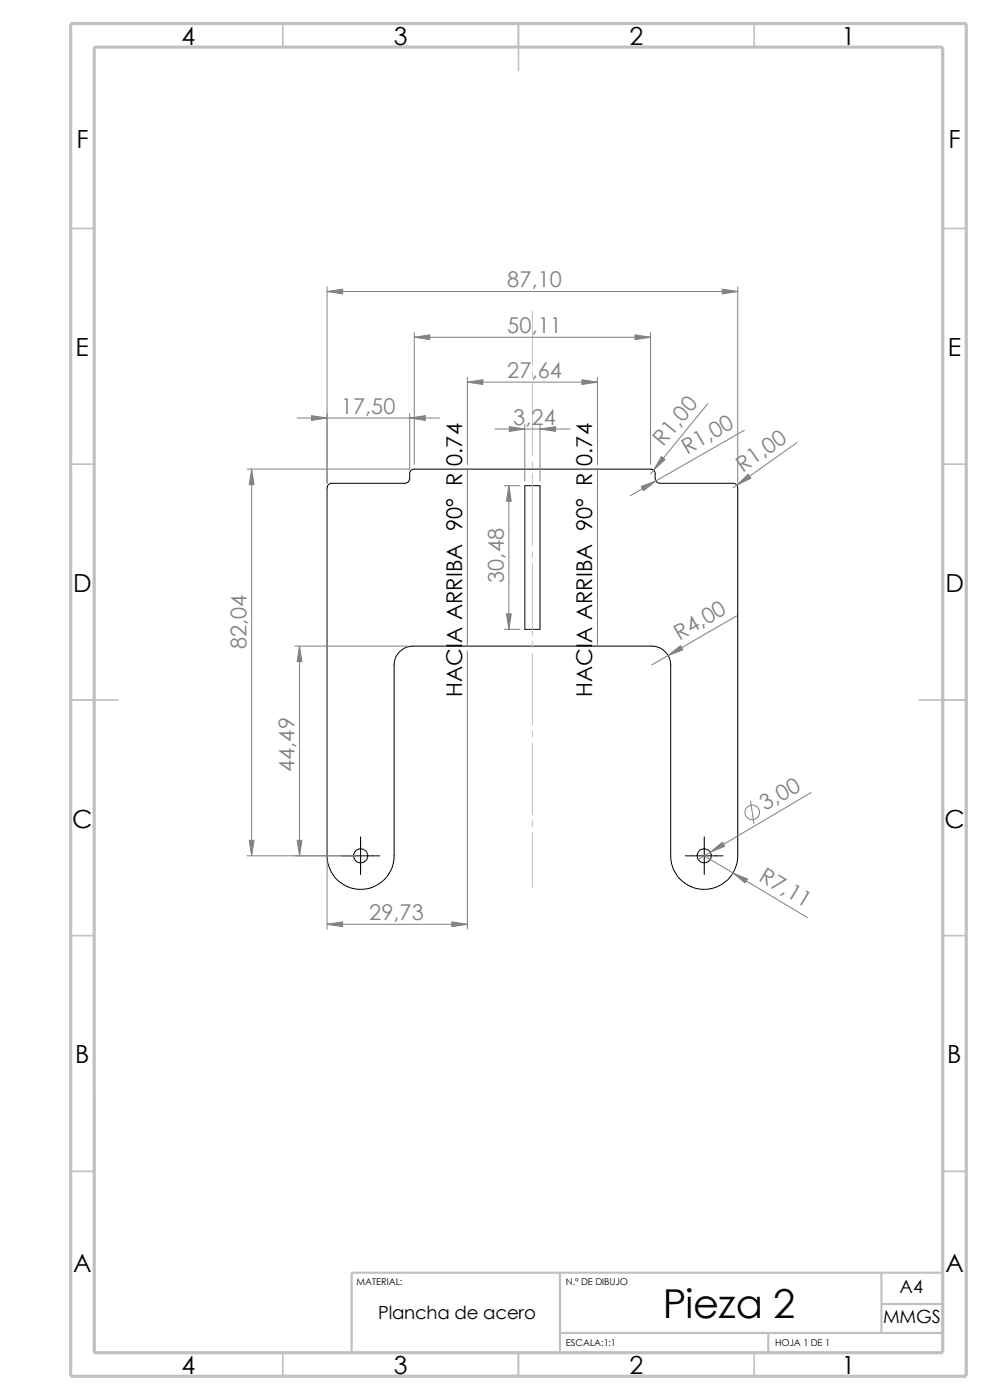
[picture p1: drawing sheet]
<svg xmlns="http://www.w3.org/2000/svg" width="210mm" height="297mm" viewBox="0 0 210 297" stroke-linecap="round" stroke-linejoin="round" font-family="sans-serif">
<g fill="none" stroke="#c0c0c0" stroke-width=".34">
<path d="M60 5v5M110 5v10M160 5v5M15 48.5h5M200 48.5h5M15 98.5h5M200 98.5h5M15 148.5h10M195 148.5h10M15 198.5h5M200 198.5h5M15 248.5h5"/>
<path d="M200 248.5h5M60 287v5M110 287v5M160 287v5"/>
</g>
<path d="M20 231.7v55.3M118.8 270v17M187 276.6h13M187 270v12.7M200 270h-125.4v17M118.8 282.8h81.2M163 282.7v4.3" fill="none" stroke="#c0c0c0" stroke-width=".47"/>
<path d="M15 5h190v287h-190zM20 10h180v277h-180z" fill="none" stroke="#c0c0c0" stroke-width=".68" stroke-linecap="butt"/>
<g fill="none" stroke="#000" stroke-width=".21">
<path d="M69.6 103l.6-.5h15.7a1.01 1.01 0 0 0 1-1v-1a.94 .94 0 0 1 1-1h50.1a.94 .94 0 0 1 1 1v1a1.01 1.01 0 0 0 1 1h15.5a1.01 1.01 0 0 1 1 1v78.1a7.1 7.1 0 0 1-7.1 7.1 7.1 7.1 0 0 1-7.1-7.1v-40.5a4 4 0 0 0-4-4h-50.7a4 4 0 0 0-4 4v40.5a7.1 7.1 0 0 1-7.1 7.1 7.1 7.1 0 0 1-7.1-7.1v-78.1zM111.3 103h3.3v30.5h-3.3zM76.5 177.5v8M149.4 177.5v8M72.5 181.6h8M145.4 181.6h8"/>
<circle cx="76.5" cy="181.6" r="1.5"/>
<circle cx="149.4" cy="181.6" r="1.49"/>
</g>
<g fill="none" stroke="#c0c0c0" stroke-width=".21">
<path d="M112.9 66v11.6M112.9 78.9v1.3M112.9 81.4v15.3M112.9 98v1.2M112.9 100.5v15.2M112.9 117v1.3M112.9 119.5v15.3M112.9 136.1v1.2M112.9 138.6v15.2M112.9 155.1v1.3M112.9 157.6v15.3M112.9 174.2v1.2"/>
<path d="M112.9 176.7v11.6"/>
</g>
<g fill="none" stroke="#808080" stroke-width=".21">
<path d="M69.4 60.8v41.7M69.4 61.8h87.1M87.9 71.5h50.1M87.9 70.5v28M138 70.5v28M156.5 60.8v41.7M53.4 99.5v82.1M63 88.7h30.3M86.9 87.7v11.8h-34.5M99.1 80.1v18.4M99.1 99.5v37.6M99.1 81.1h27.6"/>
<path d="M105 91h15.9M111.3 90v12.1M114.6 90v12.1M126.7 80.1v18.4M126.7 99.5v37.6M150.2 85.6l-12.2 14.9M157.9 91.3l-24.3 13.9M169.1 93.9l-13.6 9.6M106.9 103h3.4M107.9 103v30.5M62.5 137.1h24.1M63.5 137.1v44.5"/>
<path d="M99.1 138.1v59M106.9 133.5h3.4M156.3 130.7l-18 10.4M159.2 170l.7 4.7M172 168.1l-23.9 14.2M52.4 181.6h23.1M69.4 182.6v14.5M69.4 196.1h29.7M149.4 181.6l21.9 13.1"/>
<circle cx="159.6" cy="172.3" r="1.57"/>
</g>
<g fill="#808080" stroke="#808080" stroke-width=".21">
<path d="M123.4 80.6l3.3 .5-3.3 .5z"/>
<path d="M155.5 185.2l3.1 1.3-.5 .8z"/>
<path d="M86.9 88.7l3.3-.5v1z"/>
<path d="M99.1 81.1l3.3-.5v1z"/>
<path d="M69.4 61.8l3.3-.5v1.1z"/>
<path d="M52.9 178.3h1l-.5 3.3z"/>
<path d="M95.8 195.6l3.3 .5-3.3 .5z"/>
<path d="M140.3 96.9l.8 .6-2.5 2.2z"/>
<path d="M136 103.2l3.1-1.2-2.6 2.1z"/>
<path d="M66.1 88.2l3.3 .5-3.3 .5z"/>
<path d="M69.4 196.1l3.3-.5v1z"/>
<path d="M156.3 103l2.4-2.4 .6 .8z"/>
<path d="M87.9 71.5l3.3-.5v1.1z"/>
<path d="M134.7 71l3.3 .5-3.3 .6z"/>
<path d="M53.4 99.5l.5 3.3h-1z"/>
<path d="M150.7 180.8l2.5-2.1 .6 .8z"/>
<path d="M108 90.5l3.3 .5-3.3 .5z"/>
<path d="M114.6 91l3.3-.5v1z"/>
<path d="M153.2 61.3l3.3 .5-3.3 .6z"/>
<path d="M141.7 139.1l2.7-2.1 .5 .9z"/>
<path d="M107.4 130.2h1.1l-.6 3.3z"/>
<path d="M107.9 103l.6 3.3h-1.1z"/>
<path d="M63.5 137.1l.6 3.3h-1.1z"/>
<path d="M63 178.3h1.1l-.6 3.3z"/>
</g>
<text font-size="8.5" x="140.6" y="279.7">Pieza 2</text>
<g font-size="5.3">
<text x="38.5" y="9.6">4</text>
<text x="83.5" y="9.6">3</text>
<text x="133.5" y="9.6">2</text>
<text x="178.5" y="9.6">1</text>
<text x="16.2" y="31.3">F</text>
<text x="201.2" y="31.3">F</text>
<text x="16" y="75.6">E</text>
<text x="201.1" y="75.6">E</text>
<text x="15.5" y="125.6">D</text>
<text x="200.6" y="125.6">D</text>
<text x="15.3" y="175.6">C</text>
<text x="200.3" y="175.6">C</text>
<text x="16" y="225.6">B</text>
<text x="201" y="225.6">B</text>
<text x="15.5" y="269.8">A</text>
<text x="200.5" y="269.8">A</text>
<text x="38.5" y="291.6">4</text>
<text x="83.5" y="291.6">3</text>
<text x="133.5" y="291.6">2</text>
<text x="178.5" y="291.6">1</text>
</g>
<g font-size="4.6" fill="#808080">
<text x="107.6" y="60.9">87,10</text>
<text x="107.6" y="70.6">50,11</text>
<text x="107.6" y="80.1">27,64</text>
<text x="72.3" y="87.8">17,50</text>
<text x="108.8" y="90.1">3,24</text>
<text x="140.7" y="94.9" transform="rotate(-51 140.7 94.9)">R1,0</text>
<text x="145.8" y="96.5" transform="rotate(-30 145.8 96.5)">R1,00</text>
<text x="157.6" y="100.3" transform="rotate(-35 157.6 100.3)">R1,00</text>
<text x="106.8" y="123.7" transform="rotate(-90 106.8 123.7)">30,48</text>
<text x="52.3" y="137.8" transform="rotate(-90 52.3 137.8)">82,04</text>
<text x="144.2" y="136" transform="rotate(-30 144.2 136)">R4,00</text>
<text x="62.4" y="163.9" transform="rotate(-90 62.4 163.9)">44,49</text>
<text x="162.3" y="172.1" transform="rotate(-30 162.3 172.1)">3,00</text>
<text x="160.8" y="186.6" transform="rotate(31 160.8 186.6)">R7,11</text>
<text x="78.3" y="195.2">29,73</text>
</g>
<g font-size="4.6">
<text x="98" y="147.9" transform="rotate(-90 98 147.9)">HACIA ARRIBA 90° R 0.74</text>
<text x="125.6" y="147.9" transform="rotate(-90 125.6 147.9)">HACIA ARRIBA 90° R 0.74</text>
</g>
<g font-size="3.9">
<text x="190.8" y="274.4">A4</text>
<text x="80.2" y="279.9">Plancha de acero</text>
<text x="187.3" y="280.7">MMGS</text>
</g>
<g font-size="2">
<text x="75.6" y="272.5">MATERIAL:</text>
<text x="120.1" y="272.5">N.º DE DIBUJO</text>
<text x="120.1" y="285.6">ESCALA:1:1</text>
<text x="164.5" y="285.6">HOJA 1 DE 1</text>
</g>
</svg>
